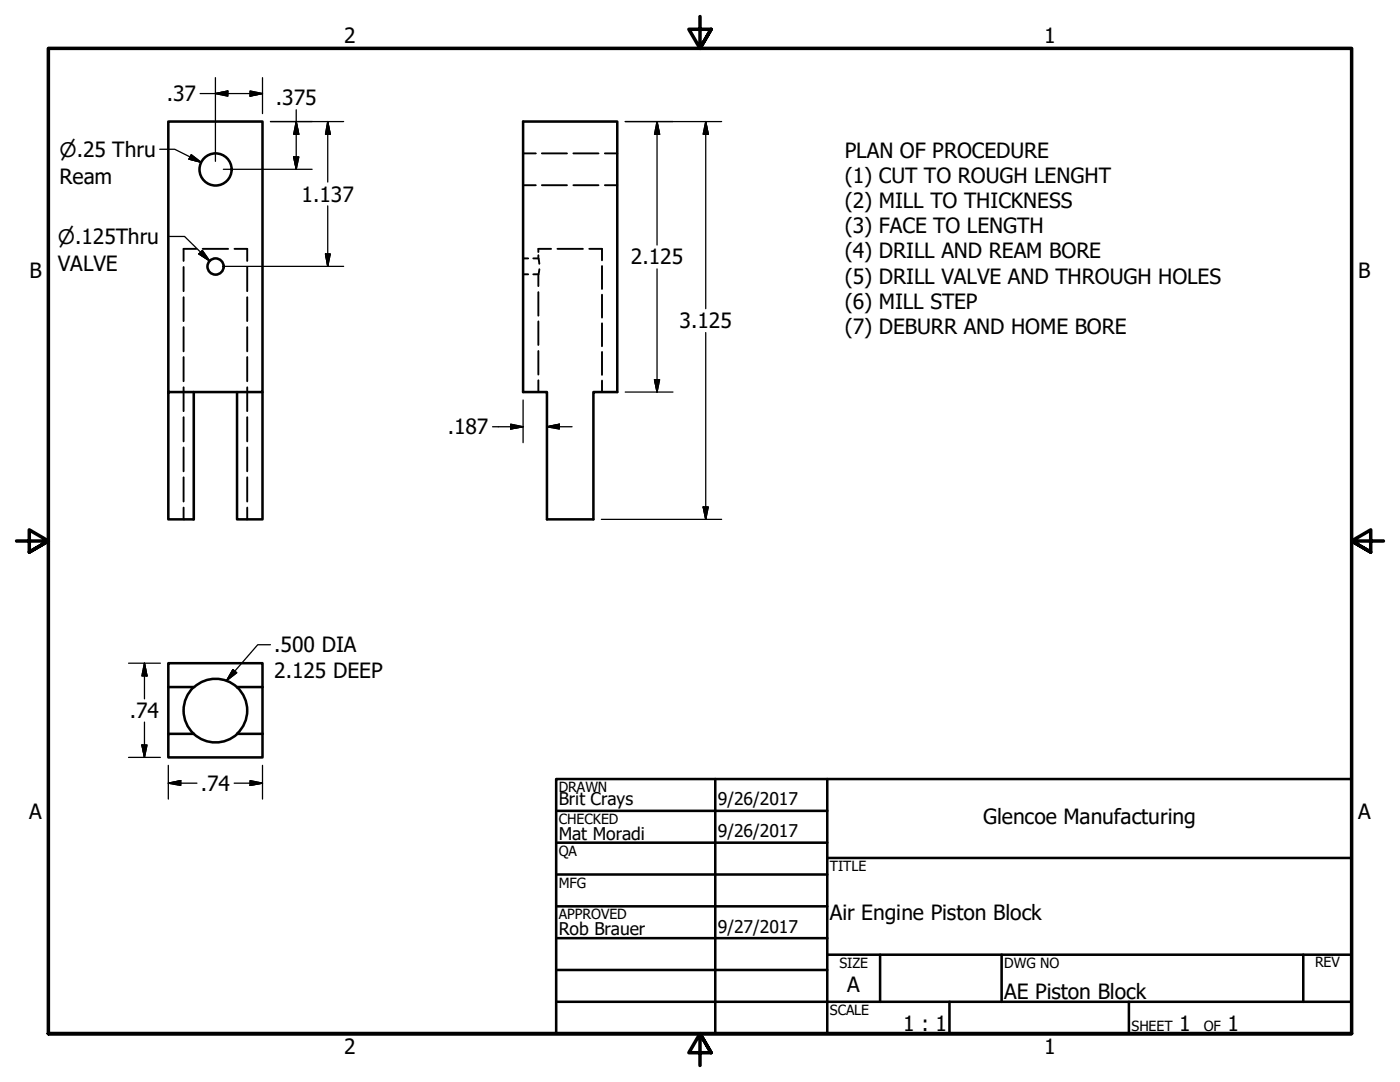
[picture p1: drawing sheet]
<svg xmlns="http://www.w3.org/2000/svg" width="279mm" height="216mm" viewBox="0 0 279 216" stroke-linecap="round" stroke-linejoin="round" font-family="sans-serif">
<!-- layer: Visible (ANSI) -->
<g fill="none" stroke="#000" stroke-width=".51">
<path d="M104.4 24.3h18.8v53.9h-4.8v25.4h-9.2v-25.4h-4.8zM33.6 78.2v-53.9h18.8v53.9h-18.8v25.4h5.1v-25.4M47.3 78.2v25.4h5.1v-25.4M33.6 137.1v-4.8h18.8v4.8M33.6 137.1h5.1a6.4 6.4 0 0 0 0 9.3M33.6 137.1v9.3M38.7 137.1a6.3 6.3 0 0 1 8.9 .4 6.3 6.3 0 0 1-.3 8.9M47.3 137.1h5.1M52.4 137.1v9.3M38.7 146.4h-5.1v4.7h18.8v-4.7M38.7 146.4a6.4 6.4 0 0 0 8.7 0M47.3 146.4h5.1"/>
<circle cx="43" cy="33.8" r="3.2"/>
<circle cx="43" cy="53.2" r="1.62"/>
</g>
<!-- layer: Hidden (ANSI) -->
<g fill="none" stroke="#000" stroke-width=".38">
<path d="M104.4 30.6h2.5M104.4 37h2.5M108.1 30.6h5.1M108.1 37h5.1M114.4 30.6h5M114.4 37h5M120.7 30.6h2.5M120.7 37h2.5M36.6 53.3v4.8M36.6 59.3v4.8M39.2 49.7h-2.6v2.4M40.4 49.7h5.1"/>
<path d="M46.8 49.7h2.5v2.4M49.3 53.3v4.8M49.3 59.3v4.8M104.4 51.6h1M104.4 54.7h1M106.4 51.6h1M106.4 54.7h1M107.4 51.6l.2 1M107.4 50.9v.7M107.4 54.7v2.4M107.4 58.3v4.7M107.6 53.7l-.2 1"/>
<path d="M110 49.7h-2.6v.6M111.3 49.7h5M117.6 49.7h2.5v2.2M120.1 53.1v4.6M120.1 58.8v4.6M36.6 65.3v4.8M36.6 71.2v4.9M36.6 77.3v4.7M49.3 65.3v4.8M49.3 71.2v4.9M49.3 77.3v4.7M107.4 64.1v4.7"/>
<path d="M107.4 70v4.7M107.4 75.9v2.3M120.1 64.5v4.6M120.1 70.2v4.6M120.1 75.9v2.3M36.6 83.2v4.9M36.6 89.3v4.7M36.6 95.2v4.9M49.3 83.2v4.9M49.3 89.3v4.7M49.3 95.2v4.9M36.6 101.3v2.3"/>
<path d="M49.3 101.3v2.3"/>
</g>
<!-- layer: Border (ANSI) -->
<path d="M139.7 3.3v6.4l-2.2-3.9h4.4l-2.2 3.9 2.2-3.9M3.3 107.9h6.4l-3.9-2.2v4.5l3.9-2.3-3.9 2.3M276.1 107.9h-6.4l3.9-2.2v4.5l-3.9-2.3 3.9 2.3M9.7 206.2v-196.5h260v196.5h-260h260M141.9 210.1l-2.2-3.9 2.2 3.9h-4.4l2.2-3.9v6.4" fill="none" stroke="#000" stroke-width=".7"/>
<!-- layer: Title (ANSI) -->
<g fill="none" stroke="#000" stroke-width=".51">
<path d="M111 155.4h158.7v50.8h-158.7zM142.7 155.4v50.8M165.1 155.4v50.8M111 161.8h54.1M111 168.1h54.1M111 174.5h54.1M165.1 171.2h104.6M111 180.8h54.1M111 187.2h54.1M111 193.5h54.1M111 199.9h158.7M165.1 190.5h104.6"/>
<path d="M175.6 190.5v9.4M189.5 199.9v6.3M199.9 190.5v9.4M225.3 199.9v6.3M260.1 190.5v9.4"/>
</g>
<!-- layer: Dimension (ANSI) -->
<g fill="none" stroke="#000" stroke-width=".25">
<path d="M39.9 18.7h12.5M43 18.7l2.5-.5v1zM43 15.5v16.7M49.9 18.2l2.5 .5-2.5 .5zM52.4 15.5v7.2M31.9 29.8h3l5.2 2.6M38.2 30.9l1.9 1.5-2.4-.6zM44.6 33.8h17.7M54 24.3h14.6M58.6 31.3h1l-.5 2.5zM59.1 24.3l.5 2.5h-1zM59.1 21.9v11.9"/>
<path d="M65.4 24.3l.5 2.5h-.9zM65.4 24.3v12M124.8 24.3h19.2M131.1 24.3l.5 2.5h-1zM131.1 24.3v24.6M140.8 24.3l.6 2.5h-1.1zM140.8 24.3v37.3M33.8 47.2h3l5 4.9M40.4 50l1.4 2.1-2.1-1.4zM44.6 53.1h24M65 50.7h.9l-.5 2.4zM65.4 41.1v12"/>
<path d="M131.1 53.7v24.5M104.4 79.8v8.5M124.8 78.2h9.5M130.6 75.8h1l-.5 2.4zM140.8 66.4v37.2M98.3 85.2h6.1M101.9 84.6l2.5 .6-2.5 .4zM109.2 85.2l2.4-.6v1zM109.2 85.2h5M120 103.6h24M140.3 101.2h1.1l-.6 2.4zM25.7 132.3h6.3"/>
<path d="M28.8 132.3l.5 2.6h-1zM28.8 132.3v7.1M25.7 151.1h6.3M28.3 148.7h1l-.5 2.4zM28.8 144.1v7M33.6 156.3l2.5-.5v.9zM33.6 156.3h5.7M33.6 152.7v6.7M46.7 156.3h5.7M49.9 155.8l2.5 .5-2.5 .4zM52.4 152.7v6.7"/>
</g>
<g fill="#000" stroke="#000" stroke-width=".25">
<path d="M43 18.7l2.5-.5zM43 18.7l2.5-.5v1zM49.9 19.2l2.5-.5zM49.9 18.2l2.5 .5-2.5 .5zM37.7 31.8l2.4 .6zM38.2 30.9l1.9 1.5-2.4-.6zM58.6 31.3l.5 2.5zM58.6 31.3h1l-.5 2.5zM59.1 24.3l.5 2.5zM59.1 24.3l.5 2.5h-1zM65.4 24.3l.5 2.5zM65.4 24.3l.5 2.5h-.9z"/>
<path d="M131.1 24.3l.5 2.5zM131.1 24.3l.5 2.5h-1zM140.8 24.3l.6 2.5zM140.8 24.3l.6 2.5h-1.1zM39.7 50.7l2.1 1.4zM40.4 50l1.4 2.1-2.1-1.4zM65 50.7l.4 2.4zM65 50.7h.9l-.5 2.4zM130.6 75.8l.5 2.4zM130.6 75.8h1l-.5 2.4zM101.9 85.6l2.5-.4zM101.9 84.6l2.5 .6-2.5 .4z"/>
<path d="M109.2 85.2l2.4-.6zM109.2 85.2l2.4-.6v1zM140.3 101.2l.5 2.4zM140.3 101.2h1.1l-.6 2.4zM28.8 132.3l.5 2.6zM28.8 132.3l.5 2.6h-1zM28.3 148.7l.5 2.4zM28.3 148.7h1l-.5 2.4zM33.6 156.3l2.5-.5zM33.6 156.3l2.5-.5v.9zM49.9 156.7l2.5-.4zM49.9 155.8l2.5 .5-2.5 .4z"/>
</g>
<!-- layer: Symbol (ANSI) -->
<path d="M46.5 133.6l.7 .6-2 1.6zM54 128.7h-2.6l-6.2 7.1" fill="none" stroke="#000" stroke-width=".25"/>
<path d="M46.5 133.6l-1.3 2.2zM46.5 133.6l.7 .6-2 1.6z" fill="#000" stroke="#000" stroke-width=".25"/>
<g font-size="4.2">
<text x="68.7" y="8.6">2</text>
<text x="208.4" y="8.6">1</text>
<text x="33.3" y="20.2">.37</text>
<text x="55.1" y="21">.375</text>
<text x="168.6" y="31.4">PLAN OF PROCEDURE</text>
<text x="11.9" y="36.6">Ream</text>
<text x="60.2" y="40.3">1.137</text>
<text x="168.6" y="36.4">(1) CUT TO ROUGH LENGHT</text>
<text x="168.6" y="41.5">(2) MILL TO THICKNESS</text>
<text x="168.6" y="46.5">(3) FACE TO LENGTH</text>
<text x="125.9" y="52.8">2.125</text>
<text x="168.6" y="51.6">(4) DRILL AND REAM BORE</text>
<text x="5.9" y="55.5">B</text>
<text x="11.6" y="54">VALVE</text>
<text x="168.6" y="56.6">(5) DRILL VALVE AND THROUGH HOLES</text>
<text x="271.1" y="55.5">B</text>
<text x="135.6" y="65.5">3.125</text>
<text x="168.6" y="61.6">(6) MILL STEP</text>
<text x="168.6" y="66.6">(7) DEBURR AND HOME BORE</text>
<text x="89.3" y="86.7">.187</text>
<text x="54.7" y="130.2">.500 DIA</text>
<text x="54.7" y="135.2">2.125 DEEP</text>
<text x="25.9" y="143.3">.74</text>
<text x="40.1" y="157.8">.74</text>
<text x="5.8" y="163.4">A</text>
<text x="196.2" y="164.5">Glencoe Manufacturing</text>
<text x="271" y="163.4">A</text>
<text x="165.6" y="183.5">Air Engine Piston Block</text>
<text x="169.1" y="198">A</text>
<text x="200.4" y="199.3">AE Piston Block</text>
<text x="180.3" y="205.7">1 : 1</text>
<text x="235.3" y="205.7">1</text>
<text x="245" y="205.7">1</text>
<text x="68.7" y="210.3">2</text>
<text x="208.4" y="210.3">1</text>
</g>
<g font-size="4">
<text x="11.9" y="31.2">⌀.25 Thru</text>
<text x="11.6" y="48.7">⌀.125Thru</text>
</g>
<g font-size="3.5">
<text x="111.5" y="160.6">Brit Crays</text>
<text x="143.3" y="160.7">9/26/2017</text>
<text x="111.5" y="167.6">Mat Moradi</text>
<text x="143.3" y="167.1">9/26/2017</text>
<text x="111.5" y="186.6">Rob Brauer</text>
<text x="143.3" y="186.1">9/27/2017</text>
</g>
<g font-size="2.8">
<text x="111.5" y="158">DRAWN</text>
<text x="111.5" y="164.4">CHECKED</text>
<text x="111.5" y="170.8">QA</text>
<text x="165.6" y="173.7">TITLE</text>
<text x="111.5" y="177.1">MFG</text>
<text x="111.5" y="183.5">APPROVED</text>
<text x="167.5" y="193.1">SIZE</text>
<text x="200.4" y="193.1">DWG NO</text>
<text x="262.4" y="193">REV</text>
<text x="165.6" y="202.5">SCALE</text>
<text x="225.8" y="205.7">SHEET</text>
<text x="240.2" y="205.7">OF</text>
</g>
</svg>
